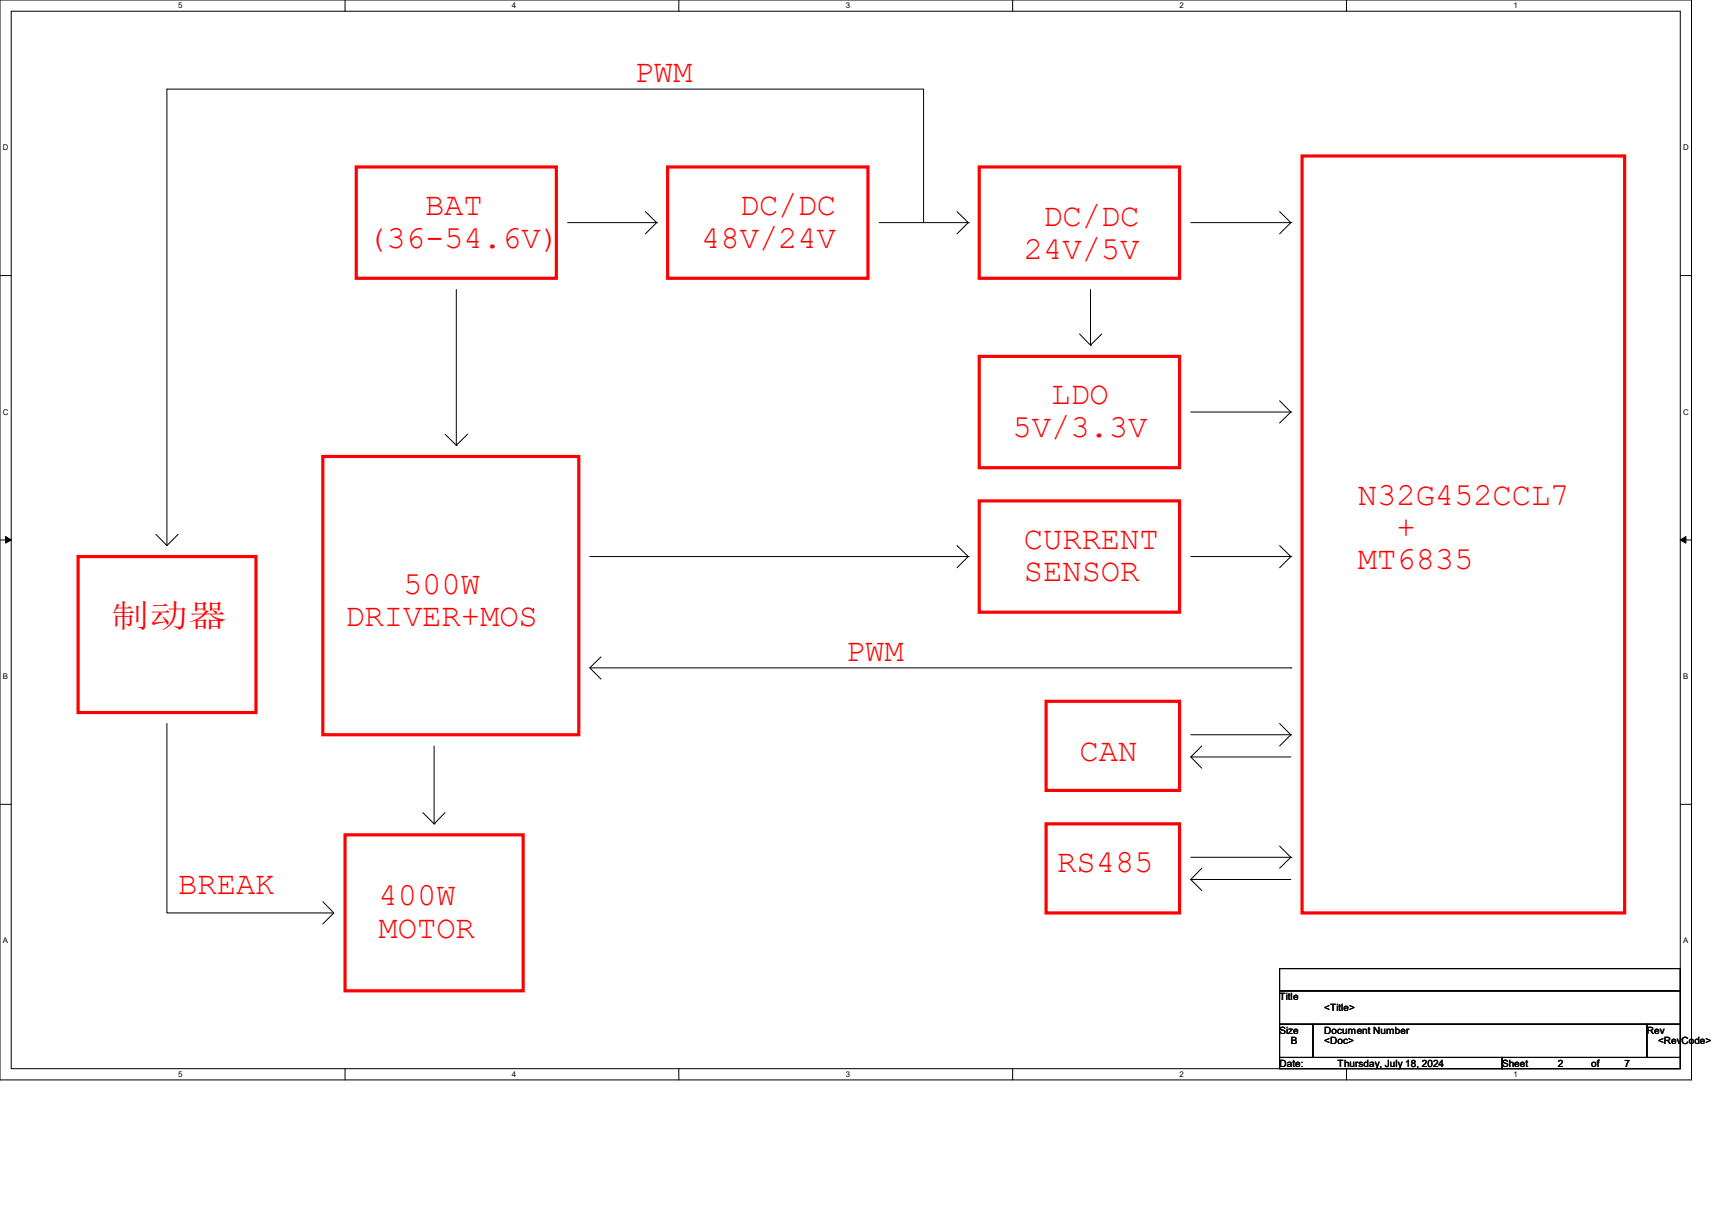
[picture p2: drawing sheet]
<svg xmlns="http://www.w3.org/2000/svg" width="297mm" height="210mm" viewBox="0 0 297 210" stroke-linecap="round" stroke-linejoin="round" font-family="sans-serif">
<path d="M0 0h293.5v187.3h-293.5zM1.9 1.9h289.6v183.4h-289.6z" fill="none" stroke="#000" stroke-width=".17"/>
<g fill="#fff">
<path d="M30.9 .2h.8v1.5h-.8z"/>
<path d="M30.9 185.5h.8v1.6h-.8z"/>
</g>
<path d="M59.9 0v1.9M59.9 185.3v2" fill="none" stroke="#000" stroke-width=".17"/>
<g fill="#fff">
<path d="M88.8 .2h.8v1.5h-.8z"/>
<path d="M88.8 185.5h.8v1.6h-.8z"/>
</g>
<path d="M117.8 0v1.9M117.8 185.3v2" fill="none" stroke="#000" stroke-width=".17"/>
<g fill="#fff">
<path d="M146.7 .2h.8v1.5h-.8z"/>
<path d="M146.7 185.5h.8v1.6h-.8z"/>
</g>
<path d="M175.7 0v1.9M175.7 185.3v2" fill="none" stroke="#000" stroke-width=".17"/>
<g fill="#fff">
<path d="M204.6 .2h.8v1.5h-.8z"/>
<path d="M204.6 185.5h.8v1.6h-.8z"/>
</g>
<path d="M233.6 0v1.9M233.6 185.3v2" fill="none" stroke="#000" stroke-width=".17"/>
<g fill="#fff">
<path d="M262.6 .2h.7v1.5h-.7z"/>
<path d="M262.6 185.5h.7v1.6h-.7z"/>
<path d="M.5 24.8h1v1.6h-1z"/>
<path d="M292 24.8h1v1.6h-1z"/>
<path d="M.5 70.7h1v1.5h-1z"/>
<path d="M292 70.7h1v1.5h-1z"/>
</g>
<path d="M0 47.8h1.9M291.5 47.8h2" fill="none" stroke="#000" stroke-width=".17"/>
<g fill="#fff">
<path d="M.5 116.5h.9v1.6h-.9z"/>
<path d="M292 116.5h.9v1.6h-.9z"/>
</g>
<path d="M0 93.6h1.9M291.5 93.6h2" fill="none" stroke="#000" stroke-width=".17"/>
<path d="M1 93l.9 .6-.9 .6zM291.5 93.6l1-.6v1.2z" fill="#000" stroke="#000" stroke-width=".17"/>
<g fill="#fff">
<path d="M.5 162.4h.9v1.5h-.9z"/>
<path d="M292 162.4h.9v1.5h-.9z"/>
</g>
<g fill="none" stroke="#000" stroke-width=".17">
<path d="M98.5 38.6h15.4M112 36.7l1.9 1.9-1.9 2M113.9 38.6h.1M152.5 38.6h15.5M160.2 38.6v-23.1h-131.2v79.1M166 36.7l2 1.9-2 2M168 38.6h.1M206.6 38.6h17.3M222 36.7l1.9 1.9-1.9 2M223.9 38.6h.1M79.2 50.2v27M187.3 57.9l1.9 2 1.9-2"/>
<path d="M189.2 59.9h.1M189.2 50.2v9.7M77.2 75.3l2 1.9 1.9-1.9M79.2 77.2h.1M206.6 71.5h17.3M222 69.5l1.9 2-1.9 1.9M223.9 71.5h.1M27.1 92.7l1.9 1.9 1.9-1.9M102.3 96.5h65.7M166 94.6l2 1.9-2 2M168 96.5h.1M206.6 96.5h17.3"/>
<path d="M222 94.6l1.9 1.9-1.9 2M223.9 96.5h.1M102.3 115.8h121.6M104.3 113.9l-2 1.9 2 2M223.9 115.8h.1M0 139.5h1.9M29 125.5v32.8h28.9M75.3 129.4v13.5M206.6 131.3h.1M206.6 127.4h17.3M206.6 131.3h17.3M208.5 129.4l-1.9 1.9 1.9 1.9"/>
<path d="M222 125.5l1.9 1.9-1.9 2M223.9 127.4h.1M291.5 139.5h2M56 156.4l1.9 1.9-1.9 1.9M73.4 140.9l1.9 2 1.9-2M75.3 142.9h.1M206.6 152.5h.1M206.6 148.7h17.3M206.6 152.5h17.3M208.5 150.6l-1.9 1.9 1.9 1.9M222 146.7l1.9 2-1.9 1.9M223.9 148.7h.1"/>
<path d="M222 168h69.5v3.8h-69.5zM222 171.8h69.5v5.8h-69.5zM222 177.6h5.8v5.8h-5.8zM227.8 177.6h57.9v5.8h-57.9zM285.7 177.6h5.8v5.8h-5.8zM222 183.4h38.6v1.9h-38.6zM260.6 183.4h30.9v1.9h-30.9z"/>
</g>
<path d="M61.8 29h34.7v19.3h-34.7zM115.8 29h34.8v19.3h-34.8zM169.9 29h34.7v19.3h-34.7zM225.9 27.1h56v131.2h-56zM56 79.2h44.4v48.2h-44.4zM169.9 61.8h34.7v19.3h-34.7zM13.5 96.5h30.9v27.1h-30.9zM169.9 86.9h34.7v19.3h-34.7zM181.5 121.6h23.1v15.5h-23.1zM59.9 144.8h30.9v27h-30.9zM181.5 142.9h23.1v15.4h-23.1z" fill="none" stroke="#f00" stroke-width=".55"/>
<g font-size="5.6" fill="#f00">
<text x="110.1" y="14.1">PWM</text>
<text x="73.8" y="37.3">BAT</text>
<text x="128.3" y="37.3">DC/DC</text>
<text x="181" y="39.2">DC/DC</text>
<text x="63.7" y="42.9">(36-54.6V)</text>
<text x="121.6" y="42.9">48V/24V</text>
<text x="177.6" y="44.8">24V/5V</text>
<text x="182.4" y="70.1">LDO</text>
<text x="175.7" y="75.7">5V/3.3V</text>
<text x="235.5" y="87.5">N32G452CCL7</text>
<text x="177.6" y="95.2">CURRENT</text>
<text x="242.2" y="93.1">+</text>
<text x="177.6" y="100.8">SENSOR</text>
<text x="235.5" y="98.7">MT6835</text>
<text x="69.9" y="103">500W</text>
<text x="19.3" y="108.7">制动器</text>
<text x="59.9" y="108.5">DRIVER+MOS</text>
<text x="146.7" y="114.6">PWM</text>
<text x="187.3" y="131.9">CAN</text>
<text x="30.9" y="155.1">BREAK</text>
<text x="183.4" y="151.2">RS485</text>
<text x="65.7" y="157">400W</text>
<text x="65.7" y="162.6">MOTOR</text>
</g>
<g font-size="1.7">
<text x="222" y="173.4">Title</text>
<text x="222" y="179.2">Size</text>
<text x="229.7" y="175.3">&lt;Title&gt;</text>
<text x="229.7" y="179.2">Document Number</text>
<text x="285.7" y="179.2">Rev</text>
<text x="222" y="185">Date:</text>
<text x="223.9" y="181.1">B</text>
<text x="229.7" y="181.1">&lt;Doc&gt;</text>
<text x="232.1" y="185">Thursday, July 18, 2024</text>
<text x="260.6" y="185">Sheet</text>
<text x="270.2" y="185">2</text>
<text x="276" y="185">of</text>
<text x="281.8" y="185">7</text>
<text x="287.7" y="181.1">&lt;RevCode&gt;</text>
</g>
<g font-size="1.4">
<text x="30.9" y="1.4">5</text>
<text x="88.8" y="1.4">4</text>
<text x="146.7" y="1.4">3</text>
<text x="204.6" y="1.4">2</text>
<text x="262.6" y="1.4">1</text>
<text x=".5" y="26.1">D</text>
<text x="292" y="26.1">D</text>
<text x=".5" y="71.9">C</text>
<text x="292" y="71.9">C</text>
<text x=".5" y="117.8">B</text>
<text x="292" y="117.8">B</text>
<text x=".5" y="163.6">A</text>
<text x="292" y="163.6">A</text>
<text x="30.9" y="186.8">5</text>
<text x="88.8" y="186.8">4</text>
<text x="146.7" y="186.8">3</text>
<text x="204.6" y="186.8">2</text>
<text x="262.6" y="186.8">1</text>
</g>
</svg>
